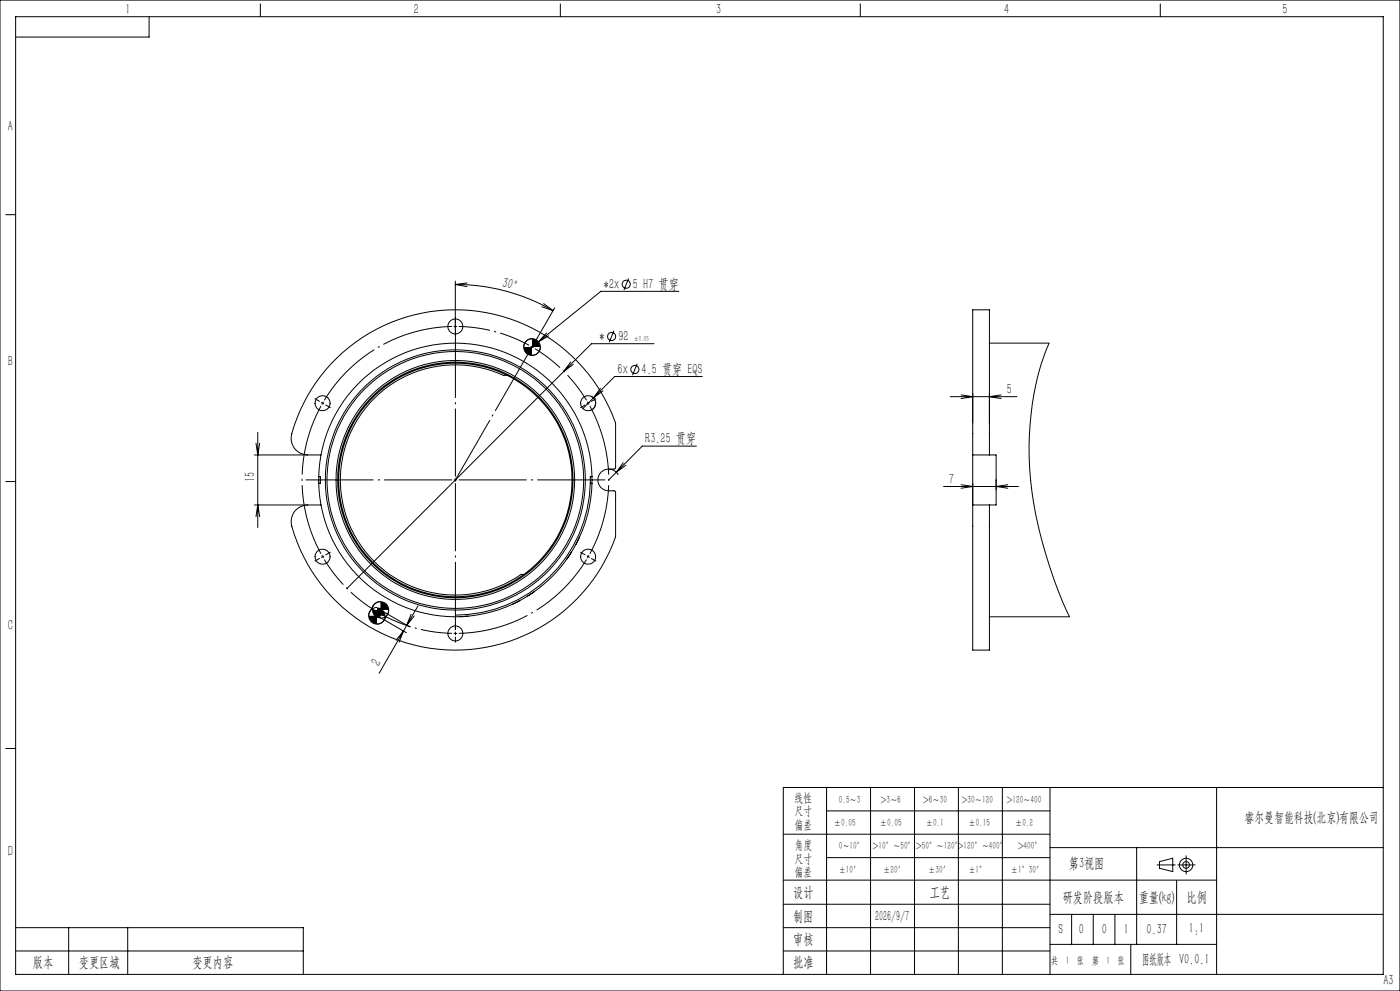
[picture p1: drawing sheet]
<svg xmlns="http://www.w3.org/2000/svg" width="420mm" height="297mm" viewBox="0 0 420 297" stroke-linecap="round" stroke-linejoin="round" font-family="sans-serif">
<g fill="none" stroke="#0a0605" stroke-width=".3">
<path d="M347.1 259.2h5.5M347.8 258.2l4-1v4l-4-1zM353.3 259.2h5.2M355.8 256.5v5.5"/>
<circle cx="355.8" cy="259.2" r="1"/>
<circle cx="355.8" cy="259.2" r="2"/>
</g>
<g fill="none" stroke="#000" stroke-width=".3">
<path d="M0 0h420v297h-420zM4.7 5h410.3v287h-410.3zM44.7 5v6.1h-40M78.1 1.2v3.8M168.1 1.2v3.8M258.1 1.2v3.8M348.1 1.2v3.8M1.7 64.3h3M136.1 97.9h1M136.6 85.3a58.4 58.4 0 0 1 29.3 7.8M136.6 84.2v14.7M136.6 85.3l3.5 .6"/>
<path d="M140.1 84.8l-3.5 .5M162.6 91.9l3.3 1.2M163.1 91l2.8 2.1M163.9 99.8l-2.4 2.6M166.4 92.2l-5.3 9.2M184.2 99.1l-1.4 3.5M188.6 83.5l-1.4 3.4M203.7 87.3h-23.4l-18.8 15.1M151.9 112.4l-.7 .2a34.5 34.5 0 0 0-49 34.2 34.5 34.5 0 0 0 54.2 25.3l.8 .1M159.6 101.5a2.59 2.59 0 0 0-2.5 2.5M161.5 102.4l-3.8 3.2M162.1 104a2.46 2.46 0 0 1-2.5 2.5"/>
<path d="M164.6 100.6l-3.1 1.8M171.2 108.5l-2.1 2.8 2.9-2.1M177.2 118.7a2.24 2.24 0 0 1 1.5 2 2.24 2.24 0 0 1-1.1 2.1M180.1 116.4l-2.1 2.8 2.9-2M191.1 109l-1.3 3.5M196.2 103h-18.8l-73.3 73.4M210.7 112.9h-26.3l-9.5 9.5M285.1 118.9h19.9M288.3 118.4l3.5 .5-3.5 .5M291.8 117.9v8.9M296.8 102.8h17.9M296.8 117.9v8.9"/>
<path d="M300.3 118.4l-3.5 .5 3.5 .5M314.7 102.9l-.2 .6a76.9 76.9 0 0 0-5.8 30.2 120.8 120.8 0 0 0 9.3 44.6l2.9 6.5M76.3 136.3h16M76.8 132.9l.5 3.4 .6-3.4M77.3 129.6v28.5M92.3 136.3a5 5 0 0 1-4.8-6.3 51 51 0 0 1 47.4-37.1 51 51 0 0 1 49.8 33.9v13.4l-.4 .4h-1.7M92.3 136.3h4M187 138.7l-2.1 2.8M187.7 139.4l-2.8 2.1M208.9 133.7h-16.2l-7.8 7.8M291.8 136.3v-43.5h5v43.5M291.8 136.3h5"/>
<path d="M291.8 136.3v15M296.8 136.3h2v7.6M1.7 144.3h3M76.3 151.3h16M76.8 154.8l.5-3.5 .6 3.5M92.3 151.3h4M95.6 142.8h.5v2h-.4a37.9 37.9 0 0 0 4 16.9 41 41 0 0 0 45.6 22.2 41 41 0 0 0 32.3-39.1M95.6 142.8a41 41 0 0 1 41-40 41 41 0 0 1 41 40M95.6 142.8v2.1M177.1 144.8a40.5 40.5 0 0 1-40.5 39.6M177.1 144.8h.5M177.6 142.8h-.5v2"/>
<path d="M177.6 142.8v2M182.6 140.6a3.3 3.3 0 0 0-3.2 3.2 3.3 3.3 0 0 0 3.2 3.3h1.7l.4 .4v13.4a51 51 0 0 1-50.1 33.9 51 51 0 0 1-47.2-37.9 5 5 0 0 1 4.9-5.6M182.6 140.6l1.8 .5 1.1 1.2M184.9 141.5l-2.3 2.4M283.1 145.8h22.4M288.3 145.3l3.5 .5-3.5 .5M291.8 151.3v43.5h5v-43.5M291.8 151.3h5M291.8 144.8v6.5M298.8 143.9v7.4h-2M298.8 143.9v2.9M302.3 145.3l-3.5 .5 3.5 .5"/>
<path d="M160.3 177.3l-2 1.3M171.4 165.5l-1.3 2M173.8 161l-1 2.2M112.3 181.1a2.5 2.5 0 0 1 3.3-.3 2.5 2.5 0 0 1 .7 3.3 3.9 3.9 0 0 1-2.8 2.9 2.49 2.49 0 0 1-2.4-1.1 2.49 2.49 0 0 1-.2-2.6zM113.1 182a2.52 2.52 0 0 0-2.5 2.5M113.1 184.5l8.8 5.1M114.1 180.3a2.52 2.52 0 0 0-2.5 2.5M114.1 182.8l8.8 5.1M115.6 184.5a2.46 2.46 0 0 1-2.5 2.5M116.6 182.8a2.46 2.46 0 0 1-2.5 2.5M121 189.1l-7.3 12.7M121 189.1l-1.2 3.3"/>
<path d="M121 189.1l-2.2 2.8M122 187.4l-1 1.7M123.3 184.1l-1.3 3.3M124.2 184.6l-2.2 2.8M125.4 181.6l-3.4 5.8M140.4 184.7l-2.4 .1M155.9 180l-2.2 1.1M296.8 184.9h24.1M1.7 224.3h3M248 236v56M261.2 236v56M274.4 236v56"/>
<path d="M287.5 236v56M300.7 236v56M315 236v56M365 236v56M415 236h-180v56M235 250h80M248 257h67M248 243h67M315 254h100M341 254v29M4.7 278h86.3v14M20.6 278v14"/>
<path d="M38.3 278v14M235 263.8h130M235 278h80M235 271h80M315 274h100M321.5 274v9M328 274v9M334.5 274v9M353 264v19M4.7 285h86.3M235 285h80M315 283h50"/>
<path d="M339.2 283v9"/>
<circle cx="136.6" cy="97.8" r="2.25"/>
<circle cx="187.9" cy="85.2" r="1.21"/>
<circle cx="159.6" cy="104" r="2.49"/>
<circle cx="183.5" cy="100.8" r="1.2"/>
<circle cx="190.4" cy="110.7" r="1.22"/>
<circle cx="96.8" cy="120.8" r="2.26"/>
<circle cx="176.5" cy="120.8" r="2.25"/>
<circle cx="136.6" cy="143.8" r="38.5"/>
<circle cx="136.6" cy="143.9" r="35.8"/>
<circle cx="136.6" cy="143.8" r="39"/>
<circle cx="136.6" cy="143.8" r="35"/>
<circle cx="136.6" cy="143.8" r="35.3"/>
<circle cx="96.8" cy="166.8" r="2.26"/>
<circle cx="176.4" cy="166.9" r="2.24"/>
<circle cx="136.6" cy="189.8" r="2.25"/>
</g>
<g fill="none" stroke="#000" stroke-width=".3" stroke-dasharray="30.5 1.3 .6 1.3" stroke-linecap="butt">
<path d="M136.6 96.8v-1.7M136.6 98.8v1.8M159.6 104l-.4-.3M159.6 104l.5 .2M159.6 104l.3-.4M159.6 104l-.2 .4M160.1 103.1l1-1.7M95.9 120.3l-1.5-.8M96.8 120.8l-.3 .5M96.8 120.8l.2-.4M96.8 120.8l-.4-.2M96.8 120.8l.4 .3"/>
<path d="M97.7 121.3l1.5 .9M175.6 121.3l-1.5 .9M176.5 120.8l-.3-.4M176.5 120.8l.2 .5M176.5 120.8l.4-.2M176.5 120.8l-.5 .3M177.3 120.3l1.5-.8M136.6 143.8v-.5M136.6 143.8h-.5M136.6 143.8v.5M136.6 143.8h.5M95.9 167.3l-1.5 .9"/>
<path d="M96.8 166.8l.2 .5M96.8 166.8l-.3-.4M96.8 166.8l-.4 .3M96.8 166.8l.4-.2M97.7 166.3l1.5-.8M175.6 166.3l-1.5-.8M176.5 166.8l.2-.4M176.5 166.8l-.3 .5M176.5 166.8l.4 .3M176.5 166.8l-.5-.2M177.3 167.3l1.5 .9M113.1 184.5l-1 1.8"/>
<path d="M113.6 183.7l.5 .2M113.6 183.7l-.4-.3M113.6 183.7l-.2 .4M113.6 183.7l.3-.5M114.1 182.8l1-1.7M136.6 189.8h.5M136.6 189.8h-.5M136.6 189.8v.5M136.6 189.8v-.5M136.6 190.8v1.8M136.6 188.8v-1.7"/>
</g>
<path d="M158.8 103.5a46 46 0 0 0-21.2-5.7M176 120a46 46 0 0 0-15.5-15.5M97.3 167.7a46 46 0 0 0 15.5 15.5M114.5 184.2a46 46 0 0 0 21.1 5.6" fill="none" stroke="#000" stroke-width=".3" stroke-dasharray="30.5 1.3 .6 1.3" stroke-dashoffset="21" stroke-linecap="butt"/>
<path d="M135.6 97.8a46 46 0 0 0-38.3 22.2M96.3 121.7a46 46 0 0 0 0 44.3M177 166a46 46 0 0 0 0-44.3M137.6 189.8a46 46 0 0 0 38.4-22.1" fill="none" stroke="#000" stroke-width=".3" stroke-dasharray="30.5 1.3 .6 1.3" stroke-dashoffset="9" stroke-linecap="butt"/>
<path d="M159.1 104.9l-22.7 39.3" fill="none" stroke="#000" stroke-width=".3" stroke-dasharray="30.5 1.3 .6 1.3" stroke-dashoffset="9.4" stroke-linecap="butt"/>
<path d="M135.6 143.8h-43.9M136.6 142.8v-43.9M136.6 144.8v44M137.6 143.8h44" fill="none" stroke="#000" stroke-width=".3" stroke-dasharray="30.5 1.3 .6 1.3" stroke-dashoffset="10.1" stroke-linecap="butt"/>
<path d="M157.1 104a2.52 2.52 0 0 0 2.5 2.5v-2.5zM159.6 101.5v2.5h2.5a2.52 2.52 0 0 0-2.5-2.5zM111.6 182.8a2.46 2.46 0 0 0 2.5 2.5v-2.5zM114.1 180.3v2.5h2.5a2.52 2.52 0 0 0-2.5-2.5zM110.6 184.5a2.52 2.52 0 0 0 2.5 2.5v-2.5zM113.1 182v2.5h2.5a2.52 2.52 0 0 0-2.5-2.5z" fill="#000"/>
<g font-size="4.4">
<text x="37.7" y="4.1">1</text>
<text x="124.2" y="4.1">2</text>
<text x="214.9" y="4.1">3</text>
<text x="301.2" y="4.1">4</text>
<text x="384.7" y="4.1">5</text>
<text x="2.3" y="39.3">A</text>
<text x="150.5" y="85.9" transform="rotate(16 150.5 85.9)">30°</text>
<text x="181.2" y="86.5">*2x</text>
<text x="189.9" y="86.5">5 H7 贯穿</text>
<text x="179.9" y="102.1">*</text>
<text x="185.5" y="102.1">92</text>
<text x="2.3" y="109.6">B</text>
<text x="185.3" y="112">6x</text>
<text x="192.5" y="112">4.5 贯穿 EQS</text>
<text x="302" y="118">5</text>
<text x="193.6" y="132.9">R3.25 贯穿</text>
<text x="76.5" y="144.5" transform="rotate(-90 76.5 144.5)">15</text>
<text x="284.6" y="144.9">7</text>
<text x="2.3" y="188.9">C</text>
<text x="113.8" y="200" transform="rotate(-60 113.8 200)">2</text>
<text x="2.3" y="256.5">D</text>
<text x="320.6" y="260.1">第3视图</text>
<text x="237.9" y="268.9">设计</text>
<text x="278.9" y="268.9">工艺</text>
<text x="237.9" y="275.9">制图</text>
<text x="262.6" y="275.9">2026/9/7</text>
<text x="318.8" y="270.4">研发阶段版本</text>
<text x="341.6" y="270.4">重量(kg)</text>
<text x="355.9" y="270.4">比例</text>
<text x="317.6" y="279.9">S</text>
<text x="323.6" y="280">0</text>
<text x="330.5" y="279.9">0</text>
<text x="337.2" y="279.9">1</text>
<text x="343.9" y="279.9">0.37</text>
<text x="356.7" y="279.6">1:1</text>
<text x="237.9" y="282.9">审核</text>
<text x="9.9" y="289.9">版本</text>
<text x="23.7" y="289.9">变更区域</text>
<text x="57.7" y="289.9">变更内容</text>
<text x="237.9" y="289.9">批准</text>
<text x="342.6" y="288.9">图纸版本 V0.0.1</text>
<text x="415" y="295.1">A3</text>
</g>
<text font-size="4.2" x="373.4" y="246.3">睿尔曼智能科技(北京)有限公司</text>
<g font-size="3.8">
<text x="238.4" y="240.3">线性</text>
<text x="238.4" y="244.3">尺寸</text>
<text x="238.4" y="248.3">偏差</text>
<text x="238.4" y="254.6">角度</text>
<text x="238.4" y="258.6">尺寸</text>
<text x="238.4" y="262.6">偏差</text>
</g>
<text font-size="3.2" x="315.3" y="288.9">共 1 张 第 1 张</text>
<g font-size="3.1">
<text x="251.6" y="240.8">0.5～3</text>
<text x="264.2" y="240.8">&gt;3～6</text>
<text x="277" y="240.8">&gt;6～30</text>
<text x="288.6" y="240.8">&gt;30～120</text>
<text x="302" y="240.8">&gt;120～400</text>
<text x="250.1" y="247.6">±0.05</text>
<text x="264" y="247.6">±0.05</text>
<text x="277.7" y="247.6">±0.1</text>
<text x="290.5" y="247.6">±0.15</text>
<text x="304.5" y="247.6">±0.2</text>
<text x="251.6" y="254.6">0～10°</text>
<text x="261.9" y="254.6">&gt;10°～50°</text>
<text x="274.9" y="254.6">&gt;50°～120°</text>
<text x="287.4" y="254.6">&gt;120°～400°</text>
<text x="305.4" y="254.6">&gt;400°</text>
<text x="251.6" y="261.6">±10′</text>
<text x="265" y="261.6">±20′</text>
<text x="278.5" y="261.6">±30′</text>
<text x="290.5" y="261.6">±1°</text>
<text x="303.2" y="261.6">±1°30′</text>
</g>
<text font-size="2.2" x="190.1" y="102.1">±0.05</text>
</svg>
